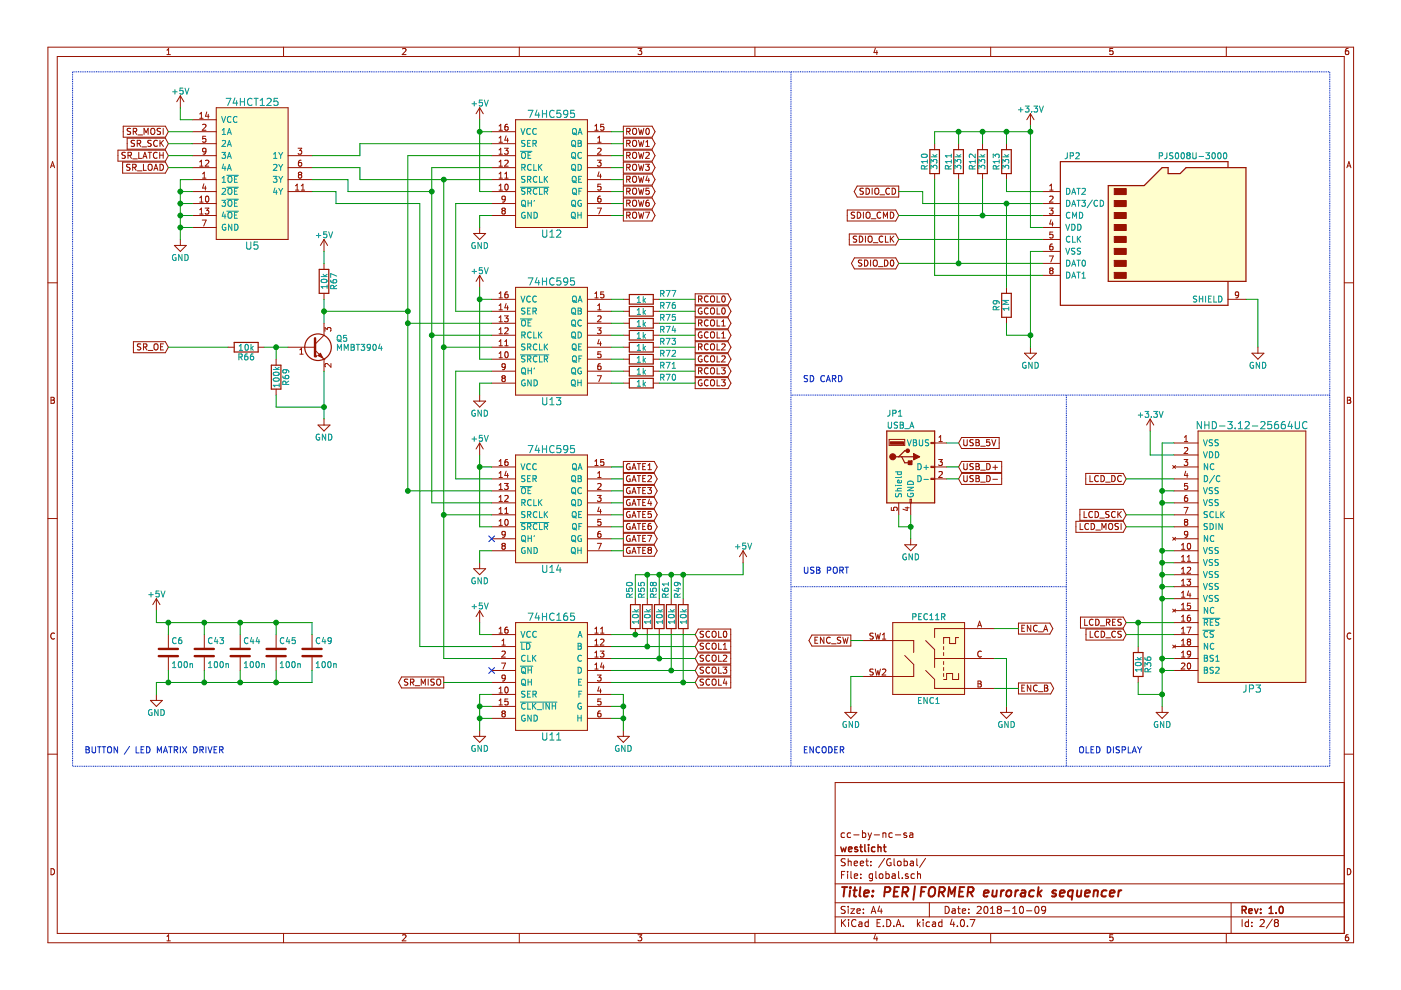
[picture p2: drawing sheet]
EESchema Schematic File Version 2
LIBS:w_power
LIBS:w_lcd
LIBS:w_stm32
LIBS:w_opto
LIBS:w_dac
LIBS:w_logic
LIBS:w_connector
LIBS:w_rotary_encoder
LIBS:w_switch
LIBS:sequencer-rescue
LIBS:power
LIBS:device
LIBS:transistors
LIBS:conn
LIBS:linear
LIBS:regul
LIBS:74xx
LIBS:cmos4000
LIBS:adc-dac
LIBS:memory
LIBS:xilinx
LIBS:microcontrollers
LIBS:dsp
LIBS:microchip
LIBS:analog_switches
LIBS:motorola
LIBS:texas
LIBS:intel
LIBS:audio
LIBS:interface
LIBS:digital-audio
LIBS:philips
LIBS:display
LIBS:cypress
LIBS:siliconi
LIBS:switches
LIBS:opto
LIBS:atmel
LIBS:contrib
LIBS:valves
LIBS:sequencer-cache
EELAYER 25 0
EELAYER END
$Descr A4 11693 8268
encoding utf-8
Sheet 2 8
Title "PER|FORMER eurorack sequencer"
Date "2018-10-09"
Rev "1.0"
Comp "westlicht"
Comment1 "cc-by-nc-sa"
Comment2 ""
Comment3 ""
Comment4 ""
$EndDescr
$Comp
L ALPS-STEC12E08 ENC1
U 1 1
P 7750 5500
F 0 "ENC1" H 7750 5150 50  0000 C CNN
F 1 "PEC11R" H 7750 5850 50  0000 C CNN
F 2 "w_rotary_encoder:ALPS_STEC12E08" H 7750 5500 60  0001 C CNN
F 3 "http://datasheet.octopart.com/PEC11R-4220F-S0024-Bourns-datasheet-68303416.pdf" H 7750 5500 60  0001 C CNN
F 4 "Bourns" H 7750 5250 50  0001 C CNN "MFN"
F 5 "PEC11R-4220F-S0024" H 7750 5250 50  0001 C CNN "MFP"
	1    7750 5500
	1    0    0    -1  
$EndComp
$Comp
L 74HC165 U11
U 1 1
P 4100 5300
F 0 "U11" H 4600 4450 60  0000 C CNN
F 1 "74HC165" H 4600 5450 60  0000 C CNN
F 2 "Housings_SOIC:SOIC-16_3.9x9.9mm_Pitch1.27mm" H 4100 5300 60  0001 C CNN
F 3 "https://octopart.com/click/track?ct=datasheets&hlid=24916538&ppid=35776&sid=370&sig=03765d0" H 4100 5300 60  0001 C CNN
F 4 "Texas Instruments" H 4600 4550 50  0001 C CNN "MFN"
F 5 "SN74HC165D" H 4600 4550 50  0001 C CNN "MFP"
F 6 "SOIC-16" H 4600 4550 50  0001 C CNN "Package"
	1    4100 5300
	1    0    0    -1  
$EndComp
$Comp
L 74HC595 U12
U 1 1
P 4100 1100
F 0 "U12" H 4600 250 60  0000 C CNN
F 1 "74HC595" H 4600 1250 60  0000 C CNN
F 2 "Housings_SOIC:SOIC-16_3.9x9.9mm_Pitch1.27mm" H 4100 1100 60  0001 C CNN
F 3 "https://octopart.com/click/track?ct=datasheets&hlid=24917219&ppid=44183&sid=370&sig=036bbbe" H 4100 1100 60  0001 C CNN
F 4 "Texas Instruments" H 4600 350 50  0001 C CNN "MFN"
F 5 "SN74HC595D" H 4600 350 50  0001 C CNN "MFP"
F 6 "SOIC-16" H 4600 350 50  0001 C CNN "Package"
	1    4100 1100
	1    0    0    -1  
$EndComp
$Comp
L 74HC595 U13
U 1 1
P 4100 2500
F 0 "U13" H 4600 1650 60  0000 C CNN
F 1 "74HC595" H 4600 2650 60  0000 C CNN
F 2 "Housings_SOIC:SOIC-16_3.9x9.9mm_Pitch1.27mm" H 4100 2500 60  0001 C CNN
F 3 "https://octopart.com/click/track?ct=datasheets&hlid=24917219&ppid=44183&sid=370&sig=036bbbe" H 4100 2500 60  0001 C CNN
F 4 "Texas Instruments" H 4600 1750 50  0001 C CNN "MFN"
F 5 "SN74HC595D" H 4600 1750 50  0001 C CNN "MFP"
F 6 "SOIC-16" H 4100 2500 60  0001 C CNN "Package"
	1    4100 2500
	1    0    0    -1  
$EndComp
$Comp
L 74HC595 U14
U 1 1
P 4100 3900
F 0 "U14" H 4600 3050 60  0000 C CNN
F 1 "74HC595" H 4600 4050 60  0000 C CNN
F 2 "Housings_SOIC:SOIC-16_3.9x9.9mm_Pitch1.27mm" H 4100 3900 60  0001 C CNN
F 3 "https://octopart.com/click/track?ct=datasheets&hlid=24917219&ppid=44183&sid=370&sig=036bbbe" H 4100 3900 60  0001 C CNN
F 4 "Texas Instruments" H 4600 3150 50  0001 C CNN "MFN"
F 5 "SN74HC595D" H 4600 3150 50  0001 C CNN "MFP"
F 6 "SOIC-16" H 4600 3150 50  0001 C CNN "Package"
	1    4100 3900
	1    0    0    -1  
$EndComp
$Comp
L GND #PWR01
U 1 1
P 4000 4700
F 0 "#PWR01" H 4000 4450 50  0001 C CNN
F 1 "GND" H 4000 4550 50  0000 C CNN
F 2 "" H 4000 4700 50  0001 C CNN
F 3 "" H 4000 4700 50  0001 C CNN
	1    4000 4700
	1    0    0    -1  
$EndComp
$Comp
L GND #PWR02
U 1 1
P 4000 3300
F 0 "#PWR02" H 4000 3050 50  0001 C CNN
F 1 "GND" H 4000 3150 50  0000 C CNN
F 2 "" H 4000 3300 50  0001 C CNN
F 3 "" H 4000 3300 50  0001 C CNN
	1    4000 3300
	1    0    0    -1  
$EndComp
$Comp
L GND #PWR03
U 1 1
P 4000 1900
F 0 "#PWR03" H 4000 1650 50  0001 C CNN
F 1 "GND" H 4000 1750 50  0000 C CNN
F 2 "" H 4000 1900 50  0001 C CNN
F 3 "" H 4000 1900 50  0001 C CNN
	1    4000 1900
	1    0    0    -1  
$EndComp
$Comp
L +5V #PWR04
U 1 1
P 4000 1000
F 0 "#PWR04" H 4000 850 50  0001 C CNN
F 1 "+5V" H 4000 1140 50  0000 C CNN
F 2 "" H 4000 1000 50  0001 C CNN
F 3 "" H 4000 1000 50  0001 C CNN
	1    4000 1000
	1    0    0    -1  
$EndComp
$Comp
L +5V #PWR05
U 1 1
P 4000 2400
F 0 "#PWR05" H 4000 2250 50  0001 C CNN
F 1 "+5V" H 4000 2540 50  0000 C CNN
F 2 "" H 4000 2400 50  0001 C CNN
F 3 "" H 4000 2400 50  0001 C CNN
	1    4000 2400
	1    0    0    -1  
$EndComp
$Comp
L +5V #PWR06
U 1 1
P 4000 3800
F 0 "#PWR06" H 4000 3650 50  0001 C CNN
F 1 "+5V" H 4000 3940 50  0000 C CNN
F 2 "" H 4000 3800 50  0001 C CNN
F 3 "" H 4000 3800 50  0001 C CNN
	1    4000 3800
	1    0    0    -1  
$EndComp
$Comp
L C C6
U 1 1
P 1400 5450
F 0 "C6" H 1425 5550 50  0000 L CNN
F 1 "100n" H 1425 5350 50  0000 L CNN
F 2 "w_capacitor:C_0603" H 1438 5300 50  0001 C CNN
F 3 "http://datasheet.octopart.com/GRM188R71E104JA01J-Murata-datasheet-66077098.pdf" H 1400 5450 50  0001 C CNN
F 4 "Murata" H 1425 5650 50  0001 C CNN "MFN"
F 5 "GRM188R71E104JA01J" H 1425 5650 50  0001 C CNN "MFP"
F 6 "0603" H 1425 5650 50  0001 C CNN "Package"
	1    1400 5450
	1    0    0    -1  
$EndComp
$Comp
L C C43
U 1 1
P 1700 5450
F 0 "C43" H 1725 5550 50  0000 L CNN
F 1 "100n" H 1725 5350 50  0000 L CNN
F 2 "w_capacitor:C_0603" H 1738 5300 50  0001 C CNN
F 3 "http://datasheet.octopart.com/GRM188R71E104JA01J-Murata-datasheet-66077098.pdf" H 1700 5450 50  0001 C CNN
F 4 "Murata" H 1725 5650 50  0001 C CNN "MFN"
F 5 "GRM188R71E104JA01J" H 1725 5650 50  0001 C CNN "MFP"
F 6 "0603" H 1725 5650 50  0001 C CNN "Package"
	1    1700 5450
	1    0    0    -1  
$EndComp
$Comp
L C C44
U 1 1
P 2000 5450
F 0 "C44" H 2025 5550 50  0000 L CNN
F 1 "100n" H 2025 5350 50  0000 L CNN
F 2 "w_capacitor:C_0603" H 2038 5300 50  0001 C CNN
F 3 "http://datasheet.octopart.com/GRM188R71E104JA01J-Murata-datasheet-66077098.pdf" H 2000 5450 50  0001 C CNN
F 4 "Murata" H 2025 5650 50  0001 C CNN "MFN"
F 5 "GRM188R71E104JA01J" H 2025 5650 50  0001 C CNN "MFP"
F 6 "0603" H 2025 5650 50  0001 C CNN "Package"
	1    2000 5450
	1    0    0    -1  
$EndComp
$Comp
L C C45
U 1 1
P 2300 5450
F 0 "C45" H 2325 5550 50  0000 L CNN
F 1 "100n" H 2325 5350 50  0000 L CNN
F 2 "w_capacitor:C_0603" H 2338 5300 50  0001 C CNN
F 3 "http://datasheet.octopart.com/GRM188R71E104JA01J-Murata-datasheet-66077098.pdf" H 2300 5450 50  0001 C CNN
F 4 "Murata" H 2325 5650 50  0001 C CNN "MFN"
F 5 "GRM188R71E104JA01J" H 2325 5650 50  0001 C CNN "MFP"
F 6 "0603" H 2325 5650 50  0001 C CNN "Package"
	1    2300 5450
	1    0    0    -1  
$EndComp
$Comp
L GND #PWR07
U 1 1
P 4000 6100
F 0 "#PWR07" H 4000 5850 50  0001 C CNN
F 1 "GND" H 4000 5950 50  0000 C CNN
F 2 "" H 4000 6100 50  0001 C CNN
F 3 "" H 4000 6100 50  0001 C CNN
	1    4000 6100
	1    0    0    -1  
$EndComp
$Comp
L +5V #PWR08
U 1 1
P 4000 5200
F 0 "#PWR08" H 4000 5050 50  0001 C CNN
F 1 "+5V" H 4000 5340 50  0000 C CNN
F 2 "" H 4000 5200 50  0001 C CNN
F 3 "" H 4000 5200 50  0001 C CNN
	1    4000 5200
	1    0    0    -1  
$EndComp
$Comp
L GND #PWR09
U 1 1
P 5200 6100
F 0 "#PWR09" H 5200 5850 50  0001 C CNN
F 1 "GND" H 5200 5950 50  0000 C CNN
F 2 "" H 5200 6100 50  0001 C CNN
F 3 "" H 5200 6100 50  0001 C CNN
	1    5200 6100
	1    0    0    -1  
$EndComp
$Comp
L C C49
U 1 1
P 2600 5450
F 0 "C49" H 2625 5550 50  0000 L CNN
F 1 "100n" H 2625 5350 50  0000 L CNN
F 2 "w_capacitor:C_0603" H 2638 5300 50  0001 C CNN
F 3 "http://datasheet.octopart.com/GRM188R71E104JA01J-Murata-datasheet-66077098.pdf" H 2600 5450 50  0001 C CNN
F 4 "Murata" H 2625 5650 50  0001 C CNN "MFN"
F 5 "GRM188R71E104JA01J" H 2625 5650 50  0001 C CNN "MFP"
F 6 "0603" H 2625 5650 50  0001 C CNN "Package"
	1    2600 5450
	1    0    0    -1  
$EndComp
$Comp
L +5V #PWR010
U 1 1
P 1300 5100
F 0 "#PWR010" H 1300 4950 50  0001 C CNN
F 1 "+5V" H 1300 5240 50  0000 C CNN
F 2 "" H 1300 5100 50  0001 C CNN
F 3 "" H 1300 5100 50  0001 C CNN
	1    1300 5100
	1    0    0    -1  
$EndComp
$Comp
L GND #PWR011
U 1 1
P 1300 5800
F 0 "#PWR011" H 1300 5550 50  0001 C CNN
F 1 "GND" H 1300 5650 50  0000 C CNN
F 2 "" H 1300 5800 50  0001 C CNN
F 3 "" H 1300 5800 50  0001 C CNN
	1    1300 5800
	1    0    0    -1  
$EndComp
$Comp
L NHD-3.12-25664UC JP3
U 1 1
P 9800 3700
F 0 "JP3" H 10450 1650 60  0000 C CNN
F 1 "NHD-3.12-25664UC" H 10450 3850 60  0000 C CNN
F 2 "w_lcd:NHD-3.12-25664UC" H 10000 3900 60  0001 C CNN
F 3 "http://datasheet.octopart.com/NHD-3.12-25664UCY2-Newhaven-Display-datasheet-10504909.pdf" H 10000 3900 60  0001 C CNN
F 4 "Newhaven Display" H 10450 1750 50  0001 C CNN "MFN"
F 5 "NHD-3.12-25664UCY2" H 10450 1750 50  0001 C CNN "MFP"
	1    9800 3700
	1    0    0    -1  
$EndComp
$Comp
L Micro_SD_Card JP2
U 1 1
P 9600 1900
F 0 "JP2" H 8950 2500 50  0000 C CNN
F 1 "PJS008U-3000" H 10250 2500 50  0000 R CNN
F 2 "w_connector:PJS008U-3000-0" H 10750 2200 50  0001 C CNN
F 3 "http://datasheet.octopart.com/PJS008U-3000-0-Yamaichi-datasheet-32042463.pdf" H 9600 1900 50  0001 C CNN
F 4 "Yamaichi" H 8950 2600 50  0001 C CNN "MFN"
F 5 "PJS008U-3000-0" H 8950 2600 50  0001 C CNN "MFP"
	1    9600 1900
	1    0    0    -1  
$EndComp
$Comp
L +3.3V #PWR012
U 1 1
P 8600 1050
F 0 "#PWR012" H 8600 900 50  0001 C CNN
F 1 "+3.3V" H 8600 1190 50  0000 C CNN
F 2 "" H 8600 1050 50  0001 C CNN
F 3 "" H 8600 1050 50  0001 C CNN
	1    8600 1050
	1    0    0    -1  
$EndComp
$Comp
L GND #PWR013
U 1 1
P 8600 2900
F 0 "#PWR013" H 8600 2650 50  0001 C CNN
F 1 "GND" H 8600 2750 50  0000 C CNN
F 2 "" H 8600 2900 50  0001 C CNN
F 3 "" H 8600 2900 50  0001 C CNN
	1    8600 2900
	1    0    0    -1  
$EndComp
$Comp
L GND #PWR014
U 1 1
P 10500 2900
F 0 "#PWR014" H 10500 2650 50  0001 C CNN
F 1 "GND" H 10500 2750 50  0000 C CNN
F 2 "" H 10500 2900 50  0001 C CNN
F 3 "" H 10500 2900 50  0001 C CNN
	1    10500 2900
	1    0    0    -1  
$EndComp
$Comp
L GND #PWR015
U 1 1
P 9700 5900
F 0 "#PWR015" H 9700 5650 50  0001 C CNN
F 1 "GND" H 9700 5750 50  0000 C CNN
F 2 "" H 9700 5900 50  0001 C CNN
F 3 "" H 9700 5900 50  0001 C CNN
	1    9700 5900
	1    0    0    -1  
$EndComp
$Comp
L +3.3V #PWR016
U 1 1
P 9600 3600
F 0 "#PWR016" H 9600 3450 50  0001 C CNN
F 1 "+3.3V" H 9600 3740 50  0000 C CNN
F 2 "" H 9600 3600 50  0001 C CNN
F 3 "" H 9600 3600 50  0001 C CNN
	1    9600 3600
	1    0    0    -1  
$EndComp
$Comp
L GND #PWR017
U 1 1
P 8400 5900
F 0 "#PWR017" H 8400 5650 50  0001 C CNN
F 1 "GND" H 8400 5750 50  0000 C CNN
F 2 "" H 8400 5900 50  0001 C CNN
F 3 "" H 8400 5900 50  0001 C CNN
	1    8400 5900
	1    0    0    -1  
$EndComp
$Comp
L GND #PWR018
U 1 1
P 7100 5900
F 0 "#PWR018" H 7100 5650 50  0001 C CNN
F 1 "GND" H 7100 5750 50  0000 C CNN
F 2 "" H 7100 5900 50  0001 C CNN
F 3 "" H 7100 5900 50  0001 C CNN
	1    7100 5900
	1    0    0    -1  
$EndComp
$Comp
L USB_A JP1
U 1 1
P 7600 3900
F 0 "JP1" H 7400 4350 50  0000 L CNN
F 1 "USB_A" H 7400 4250 50  0000 L CNN
F 2 "w_connector:MOLEX_USB_105057" H 7750 3850 50  0001 C CNN
F 3 "http://datasheet.octopart.com/105057-0001-Molex-datasheet-48881000.pdf" H 7750 3850 50  0001 C CNN
F 4 "Molex" H 7600 3900 60  0001 C CNN "MFN"
F 5 "105057-0001" H 7600 3900 60  0001 C CNN "MFP"
	1    7600 3900
	1    0    0    -1  
$EndComp
$Comp
L GND #PWR019
U 1 1
P 7600 4500
F 0 "#PWR019" H 7600 4250 50  0001 C CNN
F 1 "GND" H 7600 4350 50  0000 C CNN
F 2 "" H 7600 4500 50  0001 C CNN
F 3 "" H 7600 4500 50  0001 C CNN
	1    7600 4500
	1    0    0    -1  
$EndComp
$Comp
L R R50
U 1 1
P 5300 5150
F 0 "R50" V 5250 5300 50  0000 L CNN
F 1 "10k" V 5300 5150 50  0000 C CNN
F 2 "w_resistor:R_0603" V 5230 5150 50  0001 C CNN
F 3 "http://datasheet.octopart.com/ERJ-3EKF1002V-Panasonic-datasheet-13266541.pdf" H 5300 5150 50  0001 C CNN
F 4 "Panasonic" H 5250 5400 50  0001 C CNN "MFN"
F 5 "ERJ-3EKF1002V" H 5250 5400 50  0001 C CNN "MFP"
F 6 "0603" H 5250 5400 50  0001 C CNN "Package"
	1    5300 5150
	1    0    0    -1  
$EndComp
$Comp
L R R55
U 1 1
P 5400 5150
F 0 "R55" V 5350 5300 50  0000 L CNN
F 1 "10k" V 5400 5150 50  0000 C CNN
F 2 "w_resistor:R_0603" V 5330 5150 50  0001 C CNN
F 3 "http://datasheet.octopart.com/ERJ-3EKF1002V-Panasonic-datasheet-13266541.pdf" H 5400 5150 50  0001 C CNN
F 4 "Panasonic" H 5350 5400 50  0001 C CNN "MFN"
F 5 "ERJ-3EKF1002V" H 5350 5400 50  0001 C CNN "MFP"
F 6 "0603" H 5350 5400 50  0001 C CNN "Package"
	1    5400 5150
	1    0    0    -1  
$EndComp
$Comp
L R R58
U 1 1
P 5500 5150
F 0 "R58" V 5450 5300 50  0000 L CNN
F 1 "10k" V 5500 5150 50  0000 C CNN
F 2 "w_resistor:R_0603" V 5430 5150 50  0001 C CNN
F 3 "http://datasheet.octopart.com/ERJ-3EKF1002V-Panasonic-datasheet-13266541.pdf" H 5500 5150 50  0001 C CNN
F 4 "Panasonic" H 5450 5400 50  0001 C CNN "MFN"
F 5 "ERJ-3EKF1002V" H 5450 5400 50  0001 C CNN "MFP"
F 6 "0603" H 5450 5400 50  0001 C CNN "Package"
	1    5500 5150
	1    0    0    -1  
$EndComp
$Comp
L R R61
U 1 1
P 5600 5150
F 0 "R61" V 5550 5300 50  0000 L CNN
F 1 "10k" V 5600 5150 50  0000 C CNN
F 2 "w_resistor:R_0603" V 5530 5150 50  0001 C CNN
F 3 "http://datasheet.octopart.com/ERJ-3EKF1002V-Panasonic-datasheet-13266541.pdf" H 5600 5150 50  0001 C CNN
F 4 "Panasonic" H 5550 5400 50  0001 C CNN "MFN"
F 5 "ERJ-3EKF1002V" H 5550 5400 50  0001 C CNN "MFP"
F 6 "0603" H 5550 5400 50  0001 C CNN "Package"
	1    5600 5150
	1    0    0    -1  
$EndComp
$Comp
L R R49
U 1 1
P 5700 5150
F 0 "R49" V 5650 5300 50  0000 L CNN
F 1 "10k" V 5700 5150 50  0000 C CNN
F 2 "w_resistor:R_0603" V 5630 5150 50  0001 C CNN
F 3 "http://datasheet.octopart.com/ERJ-3EKF1002V-Panasonic-datasheet-13266541.pdf" H 5700 5150 50  0001 C CNN
F 4 "Panasonic" H 5650 5400 50  0001 C CNN "MFN"
F 5 "ERJ-3EKF1002V" H 5650 5400 50  0001 C CNN "MFP"
F 6 "0603" H 5650 5400 50  0001 C CNN "Package"
	1    5700 5150
	1    0    0    -1  
$EndComp
$Comp
L +5V #PWR020
U 1 1
P 6200 4700
F 0 "#PWR020" H 6200 4550 50  0001 C CNN
F 1 "+5V" H 6200 4840 50  0000 C CNN
F 2 "" H 6200 4700 50  0001 C CNN
F 3 "" H 6200 4700 50  0001 C CNN
	1    6200 4700
	1    0    0    -1  
$EndComp
$Comp
L R R76
U 1 1
P 5350 2600
F 0 "R76" V 5300 2750 50  0000 L CNN
F 1 "1k" V 5350 2600 50  0000 C CNN
F 2 "w_resistor:R_0603" V 5280 2600 50  0001 C CNN
F 3 "http://datasheet.octopart.com/ERJ-3EKF1001V-Panasonic-datasheet-82288794.pdf" H 5350 2600 50  0001 C CNN
F 4 "Panasonic" H 5300 2850 50  0001 C CNN "MFN"
F 5 "ERJ-3EKF1001V" H 5300 2850 50  0001 C CNN "MFP"
F 6 "0603" H 5300 2850 50  0001 C CNN "Package"
	1    5350 2600
	0    1    1    0   
$EndComp
$Comp
L R R77
U 1 1
P 5350 2500
F 0 "R77" V 5300 2650 50  0000 L CNN
F 1 "1k" V 5350 2500 50  0000 C CNN
F 2 "w_resistor:R_0603" V 5280 2500 50  0001 C CNN
F 3 "http://datasheet.octopart.com/ERJ-3EKF1001V-Panasonic-datasheet-82288794.pdf" H 5350 2500 50  0001 C CNN
F 4 "Panasonic" H 5300 2750 50  0001 C CNN "MFN"
F 5 "ERJ-3EKF1001V" H 5300 2750 50  0001 C CNN "MFP"
F 6 "0603" H 5300 2750 50  0001 C CNN "Package"
	1    5350 2500
	0    1    1    0   
$EndComp
$Comp
L R R75
U 1 1
P 5350 2700
F 0 "R75" V 5300 2850 50  0000 L CNN
F 1 "1k" V 5350 2700 50  0000 C CNN
F 2 "w_resistor:R_0603" V 5280 2700 50  0001 C CNN
F 3 "http://datasheet.octopart.com/ERJ-3EKF1001V-Panasonic-datasheet-82288794.pdf" H 5350 2700 50  0001 C CNN
F 4 "Panasonic" H 5300 2950 50  0001 C CNN "MFN"
F 5 "ERJ-3EKF1001V" H 5300 2950 50  0001 C CNN "MFP"
F 6 "0603" H 5300 2950 50  0001 C CNN "Package"
	1    5350 2700
	0    1    1    0   
$EndComp
$Comp
L R R74
U 1 1
P 5350 2800
F 0 "R74" V 5300 2950 50  0000 L CNN
F 1 "1k" V 5350 2800 50  0000 C CNN
F 2 "w_resistor:R_0603" V 5280 2800 50  0001 C CNN
F 3 "http://datasheet.octopart.com/ERJ-3EKF1001V-Panasonic-datasheet-82288794.pdf" H 5350 2800 50  0001 C CNN
F 4 "Panasonic" H 5300 3050 50  0001 C CNN "MFN"
F 5 "ERJ-3EKF1001V" H 5300 3050 50  0001 C CNN "MFP"
F 6 "0603" H 5300 3050 50  0001 C CNN "Package"
	1    5350 2800
	0    1    1    0   
$EndComp
$Comp
L R R70
U 1 1
P 5350 3200
F 0 "R70" V 5300 3350 50  0000 L CNN
F 1 "1k" V 5350 3200 50  0000 C CNN
F 2 "w_resistor:R_0603" V 5280 3200 50  0001 C CNN
F 3 "http://datasheet.octopart.com/ERJ-3EKF1001V-Panasonic-datasheet-82288794.pdf" H 5350 3200 50  0001 C CNN
F 4 "Panasonic" H 5300 3450 50  0001 C CNN "MFN"
F 5 "ERJ-3EKF1001V" H 5300 3450 50  0001 C CNN "MFP"
F 6 "0603" H 5300 3450 50  0001 C CNN "Package"
	1    5350 3200
	0    1    1    0   
$EndComp
$Comp
L R R71
U 1 1
P 5350 3100
F 0 "R71" V 5300 3250 50  0000 L CNN
F 1 "1k" V 5350 3100 50  0000 C CNN
F 2 "w_resistor:R_0603" V 5280 3100 50  0001 C CNN
F 3 "http://datasheet.octopart.com/ERJ-3EKF1001V-Panasonic-datasheet-82288794.pdf" H 5350 3100 50  0001 C CNN
F 4 "Panasonic" H 5300 3350 50  0001 C CNN "MFN"
F 5 "ERJ-3EKF1001V" H 5300 3350 50  0001 C CNN "MFP"
F 6 "0603" H 5300 3350 50  0001 C CNN "Package"
	1    5350 3100
	0    1    1    0   
$EndComp
$Comp
L R R72
U 1 1
P 5350 3000
F 0 "R72" V 5300 3150 50  0000 L CNN
F 1 "1k" V 5350 3000 50  0000 C CNN
F 2 "w_resistor:R_0603" V 5280 3000 50  0001 C CNN
F 3 "http://datasheet.octopart.com/ERJ-3EKF1001V-Panasonic-datasheet-82288794.pdf" H 5350 3000 50  0001 C CNN
F 4 "Panasonic" H 5300 3250 50  0001 C CNN "MFN"
F 5 "ERJ-3EKF1001V" H 5300 3250 50  0001 C CNN "MFP"
F 6 "0603" H 5300 3250 50  0001 C CNN "Package"
	1    5350 3000
	0    1    1    0   
$EndComp
$Comp
L R R73
U 1 1
P 5350 2900
F 0 "R73" V 5300 3050 50  0000 L CNN
F 1 "1k" V 5350 2900 50  0000 C CNN
F 2 "w_resistor:R_0603" V 5280 2900 50  0001 C CNN
F 3 "http://datasheet.octopart.com/ERJ-3EKF1001V-Panasonic-datasheet-82288794.pdf" H 5350 2900 50  0001 C CNN
F 4 "Panasonic" H 5300 3150 50  0001 C CNN "MFN"
F 5 "ERJ-3EKF1001V" H 5300 3150 50  0001 C CNN "MFP"
F 6 "0603" H 5300 3150 50  0001 C CNN "Package"
	1    5350 2900
	0    1    1    0   
$EndComp
$Comp
L 74HCT125 U5
U 1 1
P 1600 1000
F 0 "U5" H 2100 -50 60  0000 C CNN
F 1 "74HCT125" H 2100 1150 60  0000 C CNN
F 2 "Housings_SOIC:SOIC-14_3.9x8.7mm_Pitch1.27mm" H 2050 1100 60  0001 C CNN
F 3 "https://octopart.com/click/track?ct=datasheets&hlid=24917456&ppid=464455&sid=370&sig=085083f" H 2050 1100 60  0001 C CNN
F 4 "Texas Instruments" H 1600 1000 60  0001 C CNN "MFN"
F 5 "SN74HCT125D" H 1600 1000 60  0001 C CNN "MFP"
F 6 "SOIC-14" H 2100 50  50  0001 C CNN "Package"
	1    1600 1000
	1    0    0    -1  
$EndComp
$Comp
L GND #PWR021
U 1 1
P 1500 2000
F 0 "#PWR021" H 1500 1750 50  0001 C CNN
F 1 "GND" H 1500 1850 50  0000 C CNN
F 2 "" H 1500 2000 50  0001 C CNN
F 3 "" H 1500 2000 50  0001 C CNN
	1    1500 2000
	1    0    0    -1  
$EndComp
$Comp
L +5V #PWR022
U 1 1
P 1500 900
F 0 "#PWR022" H 1500 750 50  0001 C CNN
F 1 "+5V" H 1500 1040 50  0000 C CNN
F 2 "" H 1500 900 50  0001 C CNN
F 3 "" H 1500 900 50  0001 C CNN
	1    1500 900 
	1    0    0    -1  
$EndComp
$Comp
L R R13
U 1 1
P 8400 1350
F 0 "R13" V 8480 1350 50  0000 C CNN
F 1 "33k" V 8400 1350 50  0000 C CNN
F 2 "w_resistor:R_0603" V 8330 1350 50  0001 C CNN
F 3 "http://datasheet.octopart.com/ERJ3EKF3302V-Panasonic-datasheet-13266541.pdf" H 8400 1350 50  0001 C CNN
F 4 "Panasonic" H 8480 1450 50  0001 C CNN "MFN"
F 5 "ERJ-3EKF3302V" H 8480 1450 50  0001 C CNN "MFP"
F 6 "0603" H 8480 1450 50  0001 C CNN "Package"
	1    8400 1350
	-1   0    0    1   
$EndComp
$Comp
L R R9
U 1 1
P 8400 2550
F 0 "R9" V 8480 2550 50  0000 C CNN
F 1 "1M" V 8400 2550 50  0000 C CNN
F 2 "w_resistor:R_0603" V 8330 2550 50  0001 C CNN
F 3 "http://datasheet.octopart.com/ERJ-3EKF1004V-Panasonic-datasheet-13266541.pdf" H 8400 2550 50  0001 C CNN
F 4 "Panasonic" H 8480 2650 50  0001 C CNN "MFN"
F 5 "ERJ-3EKF1004V" H 8480 2650 50  0001 C CNN "MFP"
F 6 "0603" H 8480 2650 50  0001 C CNN "Package"
	1    8400 2550
	-1   0    0    1   
$EndComp
$Comp
L R R10
U 1 1
P 7800 1350
F 0 "R10" V 7880 1350 50  0000 C CNN
F 1 "33k" V 7800 1350 50  0000 C CNN
F 2 "w_resistor:R_0603" V 7730 1350 50  0001 C CNN
F 3 "http://datasheet.octopart.com/ERJ3EKF3302V-Panasonic-datasheet-13266541.pdf" H 7800 1350 50  0001 C CNN
F 4 "Panasonic" H 7880 1450 50  0001 C CNN "MFN"
F 5 "ERJ-3EKF3302V" H 7880 1450 50  0001 C CNN "MFP"
F 6 "0603" H 7880 1450 50  0001 C CNN "Package"
	1    7800 1350
	-1   0    0    1   
$EndComp
$Comp
L R R11
U 1 1
P 8000 1350
F 0 "R11" V 8080 1350 50  0000 C CNN
F 1 "33k" V 8000 1350 50  0000 C CNN
F 2 "w_resistor:R_0603" V 7930 1350 50  0001 C CNN
F 3 "http://datasheet.octopart.com/ERJ3EKF3302V-Panasonic-datasheet-13266541.pdf" H 8000 1350 50  0001 C CNN
F 4 "Panasonic" H 8080 1450 50  0001 C CNN "MFN"
F 5 "ERJ-3EKF3302V" H 8080 1450 50  0001 C CNN "MFP"
F 6 "0603" H 8080 1450 50  0001 C CNN "Package"
	1    8000 1350
	-1   0    0    1   
$EndComp
$Comp
L R R12
U 1 1
P 8200 1350
F 0 "R12" V 8280 1350 50  0000 C CNN
F 1 "33k" V 8200 1350 50  0000 C CNN
F 2 "w_resistor:R_0603" V 8130 1350 50  0001 C CNN
F 3 "http://datasheet.octopart.com/ERJ3EKF3302V-Panasonic-datasheet-13266541.pdf" H 8200 1350 50  0001 C CNN
F 4 "Panasonic" H 8280 1450 50  0001 C CNN "MFN"
F 5 "ERJ-3EKF3302V" H 8280 1450 50  0001 C CNN "MFP"
F 6 "0603" H 8280 1450 50  0001 C CNN "Package"
	1    8200 1350
	-1   0    0    1   
$EndComp
$Comp
L R R36
U 1 1
P 9500 5550
F 0 "R36" V 9580 5550 50  0000 C CNN
F 1 "10k" V 9500 5550 50  0000 C CNN
F 2 "w_resistor:R_0603" V 9430 5550 50  0001 C CNN
F 3 "http://datasheet.octopart.com/ERJ-3EKF1002V-Panasonic-datasheet-13266541.pdf" H 9500 5550 50  0001 C CNN
F 4 "Panasonic" H 9580 5650 50  0001 C CNN "MFN"
F 5 "ERJ-3EKF1002V" H 9580 5650 50  0001 C CNN "MFP"
F 6 "0603" H 9580 5650 50  0001 C CNN "Package"
	1    9500 5550
	1    0    0    -1  
$EndComp
$Comp
L MMBT3904 Q5
U 1 1
P 2600 2900
F 0 "Q5" H 2800 2975 50  0000 L CNN
F 1 "MMBT3904" H 2800 2900 50  0000 L CNN
F 2 "TO_SOT_Packages_SMD:SOT-23" H 2800 2825 50  0001 L CIN
F 3 "http://datasheet.octopart.com/MMBT3904LT1G-ON-Semiconductor-datasheet-11971584.pdf" H 2600 2900 50  0001 L CNN
F 4 "ON Semiconductor" H 2800 3075 50  0001 C CNN "MFN"
F 5 "MMBT3904LT1G" H 2800 3075 50  0001 C CNN "MFP"
F 6 "SOT-23" H 2800 3075 50  0001 C CNN "Package"
	1    2600 2900
	1    0    0    -1  
$EndComp
$Comp
L R R67
U 1 1
P 2700 2350
F 0 "R67" V 2780 2350 50  0000 C CNN
F 1 "10k" V 2700 2350 50  0000 C CNN
F 2 "w_resistor:R_0603" V 2630 2350 50  0001 C CNN
F 3 "http://datasheet.octopart.com/ERJ-3EKF1002V-Panasonic-datasheet-13266541.pdf" H 2700 2350 50  0001 C CNN
F 4 "Panasonic" H 2780 2450 50  0001 C CNN "MFN"
F 5 "ERJ-3EKF1002V" H 2780 2450 50  0001 C CNN "MFP"
F 6 "0603" H 2780 2450 50  0001 C CNN "Package"
	1    2700 2350
	1    0    0    -1  
$EndComp
$Comp
L GND #PWR023
U 1 1
P 2700 3500
F 0 "#PWR023" H 2700 3250 50  0001 C CNN
F 1 "GND" H 2700 3350 50  0000 C CNN
F 2 "" H 2700 3500 50  0001 C CNN
F 3 "" H 2700 3500 50  0001 C CNN
	1    2700 3500
	1    0    0    -1  
$EndComp
$Comp
L +5V #PWR024
U 1 1
P 2700 2100
F 0 "#PWR024" H 2700 1950 50  0001 C CNN
F 1 "+5V" H 2700 2240 50  0000 C CNN
F 2 "" H 2700 2100 50  0001 C CNN
F 3 "" H 2700 2100 50  0001 C CNN
	1    2700 2100
	1    0    0    -1  
$EndComp
$Comp
L R R66
U 1 1
P 2050 2900
F 0 "R66" V 2130 2900 50  0000 C CNN
F 1 "10k" V 2050 2900 50  0000 C CNN
F 2 "w_resistor:R_0603" V 1980 2900 50  0001 C CNN
F 3 "http://datasheet.octopart.com/ERJ-3EKF1002V-Panasonic-datasheet-13266541.pdf" H 2050 2900 50  0001 C CNN
F 4 "Panasonic" H 2130 3000 50  0001 C CNN "MFN"
F 5 "ERJ-3EKF1002V" H 2130 3000 50  0001 C CNN "MFP"
F 6 "0603" H 2130 3000 50  0001 C CNN "Package"
	1    2050 2900
	0    1    1    0   
$EndComp
$Comp
L R R69
U 1 1
P 2300 3150
F 0 "R69" V 2380 3150 50  0000 C CNN
F 1 "100k" V 2300 3150 50  0000 C CNN
F 2 "w_resistor:R_0603" V 2230 3150 50  0001 C CNN
F 3 "http://datasheet.octopart.com/ERJ-3EKF1003V-Panasonic-datasheet-82288794.pdf" H 2300 3150 50  0001 C CNN
F 4 "Panasonic" H 2380 3250 50  0001 C CNN "MFN"
F 5 "ERJ-3EKF1003V" H 2380 3250 50  0001 C CNN "MFP"
F 6 "0603" H 2380 3250 50  0001 C CNN "Package"
	1    2300 3150
	1    0    0    -1  
$EndComp
Text GLabel 5200 1100 2    51   Output ~ 0
ROW0
Text GLabel 5200 1200 2    51   Output ~ 0
ROW1
Text GLabel 5200 1300 2    51   Output ~ 0
ROW2
Text GLabel 5200 1400 2    51   Output ~ 0
ROW3
Text GLabel 5200 1500 2    51   Output ~ 0
ROW4
Text GLabel 5200 1600 2    51   Output ~ 0
ROW5
Text GLabel 5200 1700 2    51   Output ~ 0
ROW6
Text GLabel 5200 1800 2    51   Output ~ 0
ROW7
Text GLabel 5800 2500 2    51   Output ~ 0
RCOL0
Text GLabel 5800 2600 2    51   Output ~ 0
GCOL0
Text GLabel 5800 2700 2    51   Output ~ 0
RCOL1
Text GLabel 5800 2800 2    51   Output ~ 0
GCOL1
Text GLabel 5800 2900 2    51   Output ~ 0
RCOL2
Text GLabel 5800 3000 2    51   Output ~ 0
GCOL2
Text GLabel 5800 3100 2    51   Output ~ 0
RCOL3
Text GLabel 5800 3200 2    51   Output ~ 0
GCOL3
Text GLabel 5200 3900 2    51   Output ~ 0
GATE1
Text GLabel 5200 4000 2    51   Output ~ 0
GATE2
Text GLabel 5200 4100 2    51   Output ~ 0
GATE3
Text GLabel 5200 4200 2    51   Output ~ 0
GATE4
Text GLabel 5200 4300 2    51   Output ~ 0
GATE5
Text GLabel 5200 4400 2    51   Output ~ 0
GATE6
Text GLabel 5200 4500 2    51   Output ~ 0
GATE7
Text GLabel 5200 4600 2    51   Output ~ 0
GATE8
Text GLabel 5800 5300 2    51   Input ~ 0
SCOL0
Text GLabel 5800 5400 2    51   Input ~ 0
SCOL1
Text GLabel 5800 5500 2    51   Input ~ 0
SCOL2
Text GLabel 5800 5600 2    51   Input ~ 0
SCOL3
Text GLabel 5800 5700 2    51   Input ~ 0
SCOL4
Text GLabel 3700 5700 0    51   Output ~ 0
SR_MISO
Text GLabel 7500 2200 0    51   BiDi ~ 0
SDIO_D0
Text GLabel 7500 2000 0    51   Input ~ 0
SDIO_CLK
Text GLabel 7500 1800 0    51   Input ~ 0
SDIO_CMD
Text GLabel 9400 4400 0    51   Input ~ 0
LCD_MOSI
Text GLabel 9400 4300 0    51   Input ~ 0
LCD_SCK
Text GLabel 9400 5300 0    51   Input ~ 0
LCD_CS
Text GLabel 9400 4000 0    51   Input ~ 0
LCD_DC
Text GLabel 9400 5200 0    51   Input ~ 0
LCD_RES
Text GLabel 8500 5250 2    51   Output ~ 0
ENC_A
Text GLabel 8500 5750 2    51   Output ~ 0
ENC_B
Text GLabel 7100 5350 0    51   Output ~ 0
ENC_SW
Text GLabel 8000 3700 2    51   Input ~ 0
USB_5V
Text GLabel 8000 3900 2    51   Input ~ 0
USB_D+
Text GLabel 8000 4000 2    51   Input ~ 0
USB_D-
Text GLabel 1400 1100 0    51   Input ~ 0
SR_MOSI
Text GLabel 1400 1200 0    51   Input ~ 0
SR_SCK
Text GLabel 1400 1300 0    51   Input ~ 0
SR_LATCH
Text GLabel 1400 1400 0    51   Input ~ 0
SR_LOAD
Text GLabel 7500 1600 0    51   Output ~ 0
SDIO_CD
Text GLabel 1400 2900 0    51   Input ~ 0
SR_OE
Text Notes 700  6300 0    51   ~ 0
BUTTON / LED MATRIX DRIVER
Text Notes 6700 3200 0    51   ~ 0
SD CARD
Text Notes 9000 6300 0    51   ~ 0
OLED DISPLAY
Text Notes 6700 6300 0    51   ~ 0
ENCODER
Text Notes 6700 4800 0    51   ~ 0
USB PORT
Wire Wire Line
	5100 1100 5200 1100
Wire Wire Line
	5100 1200 5200 1200
Wire Wire Line
	5100 1300 5200 1300
Wire Wire Line
	5100 1400 5200 1400
Wire Wire Line
	5100 1500 5200 1500
Wire Wire Line
	5100 1600 5200 1600
Wire Wire Line
	5100 1700 5200 1700
Wire Wire Line
	5100 1800 5200 1800
Wire Wire Line
	5100 2500 5200 2500
Wire Wire Line
	5100 2600 5200 2600
Wire Wire Line
	5100 2700 5200 2700
Wire Wire Line
	5100 2800 5200 2800
Wire Wire Line
	5100 2900 5200 2900
Wire Wire Line
	5100 3000 5200 3000
Wire Wire Line
	5100 3100 5200 3100
Wire Wire Line
	5100 3200 5200 3200
Wire Wire Line
	5100 3900 5200 3900
Wire Wire Line
	5100 4000 5200 4000
Wire Wire Line
	5100 4100 5200 4100
Wire Wire Line
	5100 4200 5200 4200
Wire Wire Line
	5100 4300 5200 4300
Wire Wire Line
	5100 4400 5200 4400
Wire Wire Line
	5100 4500 5200 4500
Wire Wire Line
	5100 4600 5200 4600
Wire Wire Line
	4100 1800 4000 1800
Wire Wire Line
	4100 3200 4000 3200
Wire Wire Line
	4100 4600 4000 4600
Wire Wire Line
	4100 1700 3800 1700
Wire Wire Line
	3800 1700 3800 2600
Wire Wire Line
	3800 2600 4100 2600
Wire Wire Line
	4100 3100 3800 3100
Wire Wire Line
	3800 3100 3800 4000
Wire Wire Line
	3800 4000 4100 4000
Wire Wire Line
	4000 1100 4100 1100
Wire Wire Line
	4000 1000 4000 1600
Wire Wire Line
	4000 2500 4100 2500
Wire Wire Line
	4000 2400 4000 3000
Wire Wire Line
	4000 3900 4100 3900
Wire Wire Line
	4000 3800 4000 4400
Wire Wire Line
	3400 1300 4100 1300
Wire Wire Line
	4000 4400 4100 4400
Wire Wire Line
	4000 3000 4100 3000
Wire Wire Line
	4000 1600 4100 1600
Wire Wire Line
	3000 1200 4100 1200
Wire Wire Line
	3600 1400 4100 1400
Wire Wire Line
	3000 1500 4100 1500
Wire Wire Line
	3700 2900 4100 2900
Wire Wire Line
	3700 4300 4100 4300
Wire Wire Line
	1300 5200 2600 5200
Wire Wire Line
	2300 5200 2300 5300
Wire Wire Line
	2000 5200 2000 5300
Wire Wire Line
	1700 5200 1700 5300
Wire Wire Line
	1400 5200 1400 5300
Wire Wire Line
	1400 5600 1400 5700
Wire Wire Line
	1300 5700 2600 5700
Wire Wire Line
	2300 5700 2300 5600
Wire Wire Line
	2000 5600 2000 5700
Wire Wire Line
	1700 5600 1700 5700
Wire Wire Line
	4000 6000 4100 6000
Wire Wire Line
	4000 5200 4000 5300
Wire Wire Line
	4000 5300 4100 5300
Wire Wire Line
	5100 5800 5200 5800
Wire Wire Line
	5200 5800 5200 6100
Wire Wire Line
	5100 5900 5200 5900
Wire Wire Line
	5100 6000 5200 6000
Wire Wire Line
	4100 5900 4000 5900
Wire Wire Line
	3700 5500 4100 5500
Wire Wire Line
	3700 5700 4100 5700
Wire Wire Line
	5100 5300 5800 5300
Wire Wire Line
	5100 5400 5800 5400
Wire Wire Line
	5100 5500 5800 5500
Wire Wire Line
	5100 5600 5800 5600
Wire Wire Line
	5100 5700 5800 5700
Wire Wire Line
	2600 5700 2600 5600
Wire Wire Line
	2600 5200 2600 5300
Wire Wire Line
	1300 5200 1300 5100
Wire Wire Line
	1300 5700 1300 5800
Wire Wire Line
	3000 1500 3000 1400
Wire Wire Line
	3000 1400 2600 1400
Wire Wire Line
	3000 1200 3000 1300
Wire Wire Line
	3000 1300 2600 1300
Wire Wire Line
	3600 1400 3600 4200
Wire Wire Line
	4100 2800 3600 2800
Wire Wire Line
	3600 1600 2900 1600
Wire Wire Line
	2900 1600 2900 1500
Wire Wire Line
	2900 1500 2600 1500
Wire Wire Line
	3600 4200 4100 4200
Wire Wire Line
	2600 1600 2800 1600
Wire Wire Line
	2800 1600 2800 1700
Wire Wire Line
	2800 1700 3500 1700
Wire Wire Line
	3500 5400 4100 5400
Wire Wire Line
	3700 1500 3700 5500
Wire Wire Line
	3500 1700 3500 5400
Wire Wire Line
	8600 2100 8600 2900
Wire Wire Line
	8600 2100 8700 2100
Wire Wire Line
	8600 1900 8700 1900
Wire Wire Line
	8600 1050 8600 1900
Wire Wire Line
	7500 2000 8700 2000
Wire Wire Line
	7500 2200 8700 2200
Wire Wire Line
	10400 2500 10500 2500
Wire Wire Line
	10500 2500 10500 2900
Wire Wire Line
	9400 5200 9800 5200
Wire Wire Line
	9400 5300 9800 5300
Wire Wire Line
	9400 4300 9800 4300
Wire Wire Line
	9400 4400 9800 4400
Wire Wire Line
	9400 4000 9800 4000
Wire Wire Line
	9800 3700 9700 3700
Wire Wire Line
	9700 3700 9700 5900
Wire Wire Line
	9700 4100 9800 4100
Wire Wire Line
	9700 4200 9800 4200
Wire Wire Line
	9700 4600 9800 4600
Wire Wire Line
	9700 4700 9800 4700
Wire Wire Line
	9700 4800 9800 4800
Wire Wire Line
	9700 4900 9800 4900
Wire Wire Line
	9700 5000 9800 5000
Wire Wire Line
	9700 5500 9800 5500
Wire Wire Line
	9700 5600 9800 5600
Wire Wire Line
	9800 3800 9600 3800
Wire Wire Line
	9600 3800 9600 3600
Wire Wire Line
	8300 5500 8400 5500
Wire Wire Line
	8400 5500 8400 5900
Wire Wire Line
	8300 5750 8500 5750
Wire Wire Line
	8300 5250 8500 5250
Wire Wire Line
	7100 5350 7200 5350
Wire Wire Line
	7200 5650 7100 5650
Wire Wire Line
	7100 5650 7100 5900
Wire Wire Line
	8000 3700 7900 3700
Wire Wire Line
	7900 3900 8000 3900
Wire Wire Line
	7900 4000 8000 4000
Wire Wire Line
	7600 4300 7600 4500
Wire Wire Line
	7500 4300 7500 4400
Wire Wire Line
	7500 4400 7600 4400
Wire Wire Line
	5300 5000 5300 4800
Wire Wire Line
	5300 4800 6200 4800
Wire Wire Line
	5700 4800 5700 5000
Wire Wire Line
	5600 5000 5600 4800
Wire Wire Line
	5500 5000 5500 4800
Wire Wire Line
	5400 5000 5400 4800
Wire Wire Line
	5300 5300 5300 5300
Wire Wire Line
	5400 5300 5400 5400
Wire Wire Line
	5500 5300 5500 5500
Wire Wire Line
	5600 5300 5600 5600
Wire Wire Line
	5700 5300 5700 5700
Wire Wire Line
	5500 2500 5800 2500
Wire Wire Line
	5800 2600 5500 2600
Wire Wire Line
	5500 2700 5800 2700
Wire Wire Line
	5500 2800 5800 2800
Wire Wire Line
	5500 2900 5800 2900
Wire Wire Line
	5500 3000 5800 3000
Wire Wire Line
	5500 3100 5800 3100
Wire Wire Line
	5500 3200 5800 3200
Wire Wire Line
	6200 4800 6200 4700
Wire Wire Line
	1600 1500 1500 1500
Wire Wire Line
	1500 1500 1500 2000
Wire Wire Line
	1600 1900 1500 1900
Wire Wire Line
	1600 1800 1500 1800
Wire Wire Line
	1600 1700 1500 1700
Wire Wire Line
	1600 1600 1500 1600
Wire Wire Line
	1500 900  1500 1000
Wire Wire Line
	1500 1000 1600 1000
Wire Wire Line
	1400 1100 1600 1100
Wire Wire Line
	1400 1200 1600 1200
Wire Wire Line
	1400 1300 1600 1300
Wire Wire Line
	1400 1400 1600 1400
Wire Wire Line
	4000 5800 4000 6100
Wire Wire Line
	4100 5800 4000 5800
Wire Wire Line
	8400 1100 8400 1200
Wire Wire Line
	7800 1100 8600 1100
Wire Wire Line
	7800 1200 7800 1100
Wire Wire Line
	8700 1600 8400 1600
Wire Wire Line
	8400 1600 8400 1500
Wire Wire Line
	7700 1700 8700 1700
Wire Wire Line
	7500 1800 8700 1800
Wire Wire Line
	7800 1500 7800 2300
Wire Wire Line
	7800 2300 8700 2300
Wire Wire Line
	8000 1200 8000 1100
Wire Wire Line
	8000 1500 8000 2200
Wire Wire Line
	8200 1200 8200 1100
Wire Wire Line
	8200 1500 8200 1800
Wire Wire Line
	8400 1700 8400 2400
Wire Wire Line
	7700 1700 7700 1600
Wire Wire Line
	7700 1600 7500 1600
Wire Wire Line
	8400 2700 8400 2800
Wire Wire Line
	8400 2800 8600 2800
Wire Wire Line
	9500 5200 9500 5400
Wire Wire Line
	9500 5700 9500 5800
Wire Wire Line
	9500 5800 9700 5800
Wire Wire Line
	3400 1300 3400 4100
Wire Wire Line
	4000 1800 4000 1900
Wire Wire Line
	4000 3200 4000 3300
Wire Wire Line
	4000 4600 4000 4700
Wire Wire Line
	2700 2500 2700 2700
Wire Wire Line
	2700 2100 2700 2200
Wire Wire Line
	2700 3100 2700 3500
Wire Wire Line
	3400 4100 4100 4100
Wire Wire Line
	4100 2700 3400 2700
Wire Wire Line
	2700 2600 3400 2600
Wire Wire Line
	2200 2900 2400 2900
Wire Wire Line
	1900 2900 1400 2900
Wire Wire Line
	2300 3000 2300 2900
Wire Wire Line
	2300 3300 2300 3400
Wire Wire Line
	2300 3400 2700 3400
Wire Notes Line
	600  600  11100 600 
Wire Notes Line
	11100 600  11100 6400
Wire Notes Line
	11100 3300 6600 3300
Wire Notes Line
	11100 6400 600  6400
Wire Notes Line
	8900 6400 8900 3300
Wire Notes Line
	8900 4900 6600 4900
Wire Notes Line
	6600 6400 6600 600 
Wire Notes Line
	600  6400 600  600 
Connection ~ 4000 3900
Connection ~ 4000 2500
Connection ~ 4000 1100
Connection ~ 2000 5200
Connection ~ 1700 5200
Connection ~ 2000 5700
Connection ~ 1700 5700
Connection ~ 5200 5900
Connection ~ 5200 6000
Connection ~ 2300 5700
Connection ~ 2300 5200
Connection ~ 1400 5200
Connection ~ 1400 5700
Connection ~ 3700 2900
Connection ~ 3700 4300
Connection ~ 3700 1500
Connection ~ 3600 2800
Connection ~ 3600 1600
Connection ~ 9700 4100
Connection ~ 9700 4200
Connection ~ 9700 4600
Connection ~ 9700 4700
Connection ~ 9700 4800
Connection ~ 9700 4900
Connection ~ 9700 5000
Connection ~ 9700 5500
Connection ~ 9700 5600
Connection ~ 7600 4400
Connection ~ 5600 4800
Connection ~ 5500 4800
Connection ~ 5400 4800
Connection ~ 5700 4800
Connection ~ 5300 5300
Connection ~ 5400 5400
Connection ~ 5500 5500
Connection ~ 5600 5600
Connection ~ 5700 5700
Connection ~ 1500 1900
Connection ~ 1500 1800
Connection ~ 1500 1700
Connection ~ 1500 1600
Connection ~ 4000 6000
Connection ~ 4000 5900
Connection ~ 8600 1100
Connection ~ 8400 1100
Connection ~ 8000 1100
Connection ~ 8000 2200
Connection ~ 8200 1100
Connection ~ 8200 1800
Connection ~ 8400 1700
Connection ~ 8600 2800
Connection ~ 9500 5200
Connection ~ 9700 5800
Connection ~ 3400 2700
Connection ~ 3400 4100
Connection ~ 2700 2600
Connection ~ 3400 2600
Connection ~ 2300 2900
Connection ~ 2700 3400
NoConn ~ 4100 5600
NoConn ~ 4100 4500
$EndSCHEMATC
